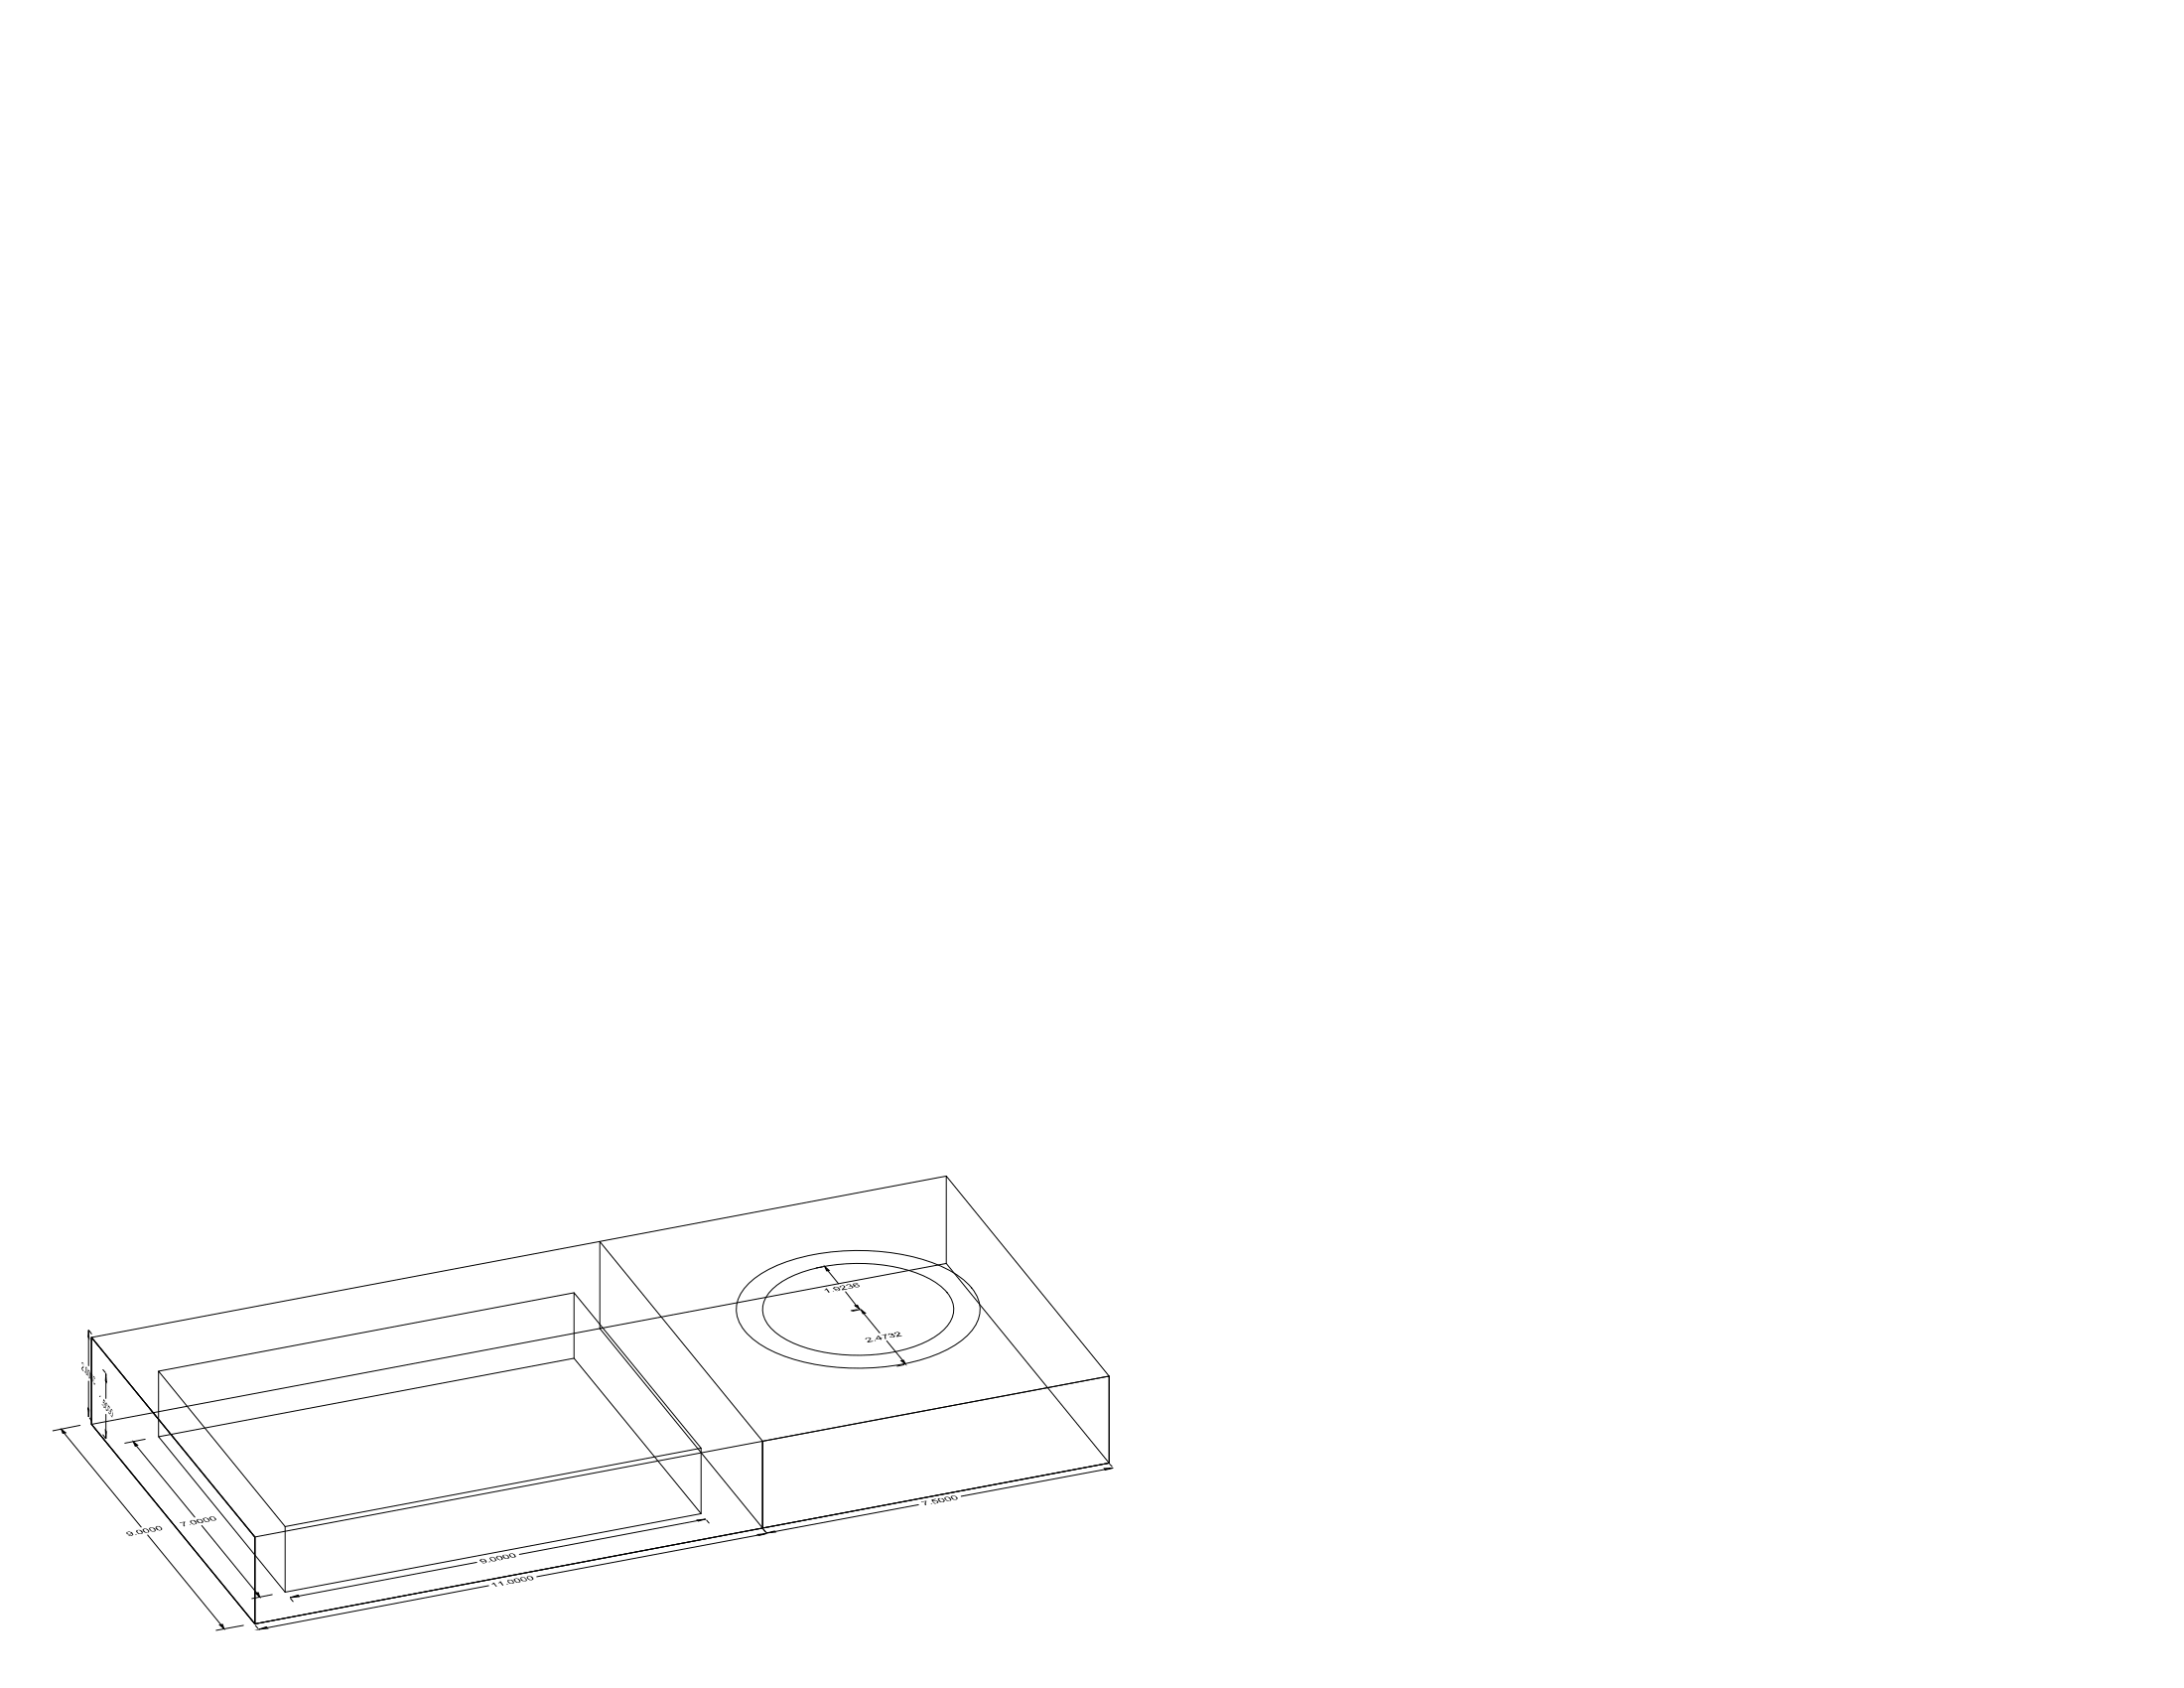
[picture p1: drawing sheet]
<svg xmlns="http://www.w3.org/2000/svg" width="559mm" height="432mm" viewBox="0 0 559 432" stroke-linecap="round" stroke-linejoin="round" font-family="sans-serif">
<!-- layer: 0 -->
<g fill="none" stroke="#000" stroke-width=".25">
<path d="M242.1 300.8l-218.7 41.3M146.9 330.7l-106.3 20.1M191.5 328.4a30.2 30.2 0 0 1 14.2-6.9 58.8 58.8 0 0 1 34.9 2.3 17.6 17.6 0 0 1 9.5 8.1 8.4 8.4 0 0 1-2.5 9.6 30.2 30.2 0 0 1-14.2 6.9 58.8 58.8 0 0 1-34.9-2.4 17.6 17.6 0 0 1-9.5-8 8.4 8.4 0 0 1 2.5-9.6zM197.6 329.8a25.6 25.6 0 0 1 13-5.8 44.4 44.4 0 0 1 27.2 3.1 11.2 11.2 0 0 1 6.1 6.8 7.3 7.3 0 0 1-3.4 7.2 33.5 33.5 0 0 1-18.4 5.5 39.7 39.7 0 0 1-22.1-4.6 9.2 9.2 0 0 1-4.9-7.1 7.2 7.2 0 0 1 2.5-5.1zM210.4 324.1l-1.6 .2M211.8 325l2.8 3.4M216.3 330.4l2.7 3.5M219.3 335l-1.6 .3M219.9 335l-1.8 .4M221 336l4.1 5M242.1 323.2v-22.4l41.7 51.2M22.7 342.3v7.1"/>
<path d="M22.7 353.3v7.1M22.9 340.5l.5 .7M23.4 342.1l41.8 51.1 129.9-24.5v22.2l-129.9 24.5-41.8-51.1zM23.4 342.1l41.8 51.1v22.2l-41.8-51.1zM146.9 347.5v-16.8l32.5 39.7M226.9 343l4 5M231.3 349.1l-1.8 .4M16.4 366.6l19.7 24M20.5 364.6l-7 1.4M22.9 362.7l.5 .8M23.4 364.3l130.1-24.5 41.6 51.1 88.7-16.6-41.7-51.1-88.6 16.6v-22.2l41.6 51.1 88.7-16.7v22.3l-218.6 41.1zM23.4 364.3v-22.2l41.8 51.1v22.2"/>
<path d="M26.3 367l.7 .9M34.9 369.8l14.9 18.3M37.1 368.2l-5.2 1M40.6 367.5l106.3-20 32.5 39.7-106.4 20.1zM40.6 367.5v-16.7l32.4 39.7M195.1 368.7l88.7-16.7v22.3l-88.7 16.6v-22.2v22.2l-129.9 24.5v-22.2v22.2l-41.8-51.1v-22.2l41.8 51.1M282.6 375.9l-36.7 6.9M283.9 374.5l.6 .6M37.8 392.7l18.8 23M51.6 390.3l14.1 17.2M73 390.5v16.8M122 399.7l-45.6 8.6"/>
<path d="M178.5 389l-45.6 8.6M179.4 387.2v-16.8l-106.4 20.1M180.8 388.9l.6 .7M194.1 392.7l-56.8 10.6M195.3 391.1l.6 .8M195.4 391.3l.6 .7M235 384.9l-36.7 6.9M62.3 415.8l-7 1.3M65.3 415.8l.7 .7M69.7 407.9l-5.3 1M74.4 408.9l.6 .8M125 405.6l-56.7 10.8"/>
</g>
<g fill="#000" stroke="#000" stroke-width=".25">
<path d="M211 324l1.1 1-.6 .1zM218.8 334l.6-.1 .5 1zM220.3 335l1.1 .9-.6 .1zM22.7 340.2l.1 2.2-.3-.4zM230.6 348.1l.6-.1 .5 1zM15.7 365.6l1.1 .9-.7 .1zM22.5 360.3l.3 .4-.1 1.7zM27 365.9l.2 .4-.1 1.7zM34.1 368.8l1.1 .9-.6 .2zM282.5 375.7l2.3-.2-2 .5zM178.4 388.9l2.1-.3-1.9 .5zM193.9 392.5l2.2-.2-1.9 .5z"/>
<path d="M196.1 392.2l2.1-.5 .2 .2zM56.2 415.7l.8-.2 .3 1.2zM65.3 407.5l.8-.1 .4 1.1zM66.2 416.8l1.9-.6 .4 .3zM74.2 408.7l2.1-.7 .2 .4z"/>
</g>
<g fill="#000">
<path d="M216.5 328.8l.2-.3h.9l.3 .3-.3 .1 .6 .1a.37 .37 0 0 1 0 .5 .37 .37 0 0 1-.5 .1l-.3 .1-.6-.3h.6a.35 .35 0 0 0 .4 .1 .35 .35 0 0 0 .2-.3l-.1-.2-.7 .2 .3-.5h-.7l-.1 .1 .1 .1zM227.1 341.4l.3-.3h.5a.39 .39 0 0 1 .4 0 .39 .39 0 0 1 .2 .4h-.1l.5 .2a.33 .33 0 0 1-.1 .4 .33 .33 0 0 1-.4 0h-.8l.3-.2 .1 .1a.39 .39 0 0 0 .5 0 .39 .39 0 0 0 .2-.4h-.8l.4-.2-.2-.2h-.6v.3zM228.8 341a1.08 1.08 0 0 1 1.5 .1l-.6 .6 1-.1 .1 .1-1.4 .3 .1-.5a.38 .38 0 0 0 .4-.4 .38 .38 0 0 0-.5-.4 .38 .38 0 0 0-.2 .5h-.3z"/>
<path d="M218.2 328.4l.6-.2 .7 .1-.4 .1a.33 .33 0 0 0-.5-.1 .33 .33 0 0 0 0 .5 .71 .71 0 0 1 .8-.3 .71 .71 0 0 1 .5 .7 1.16 1.16 0 0 1-1.7-.5zM218.8 328.8a.5 .5 0 0 0 .3 .4 .5 .5 0 0 0 .5-.2v-.1a.54 .54 0 0 0-.8-.1z"/>
<path d="M38.2 390.9a.99 .99 0 0 1 1-.2 .99 .99 0 0 1 .6 1 1.09 1.09 0 0 1-1.6-.8zM38.4 390.9l.1 .5 .4 .3a.39 .39 0 0 0 .5 0 .39 .39 0 0 0 .2-.4l-.4-.4z"/>
<path d="M39.8 390.6a1.09 1.09 0 0 1 1.7 .5 .87 .87 0 0 1-1.6-.1zM40.2 390.5a.35 .35 0 0 0-.1 .4 .35 .35 0 0 0 .3 .2 .38 .38 0 0 0 .6 .3 .38 .38 0 0 0 0-.6l-.3-.3z"/>
<path d="M51.9 388.5a1.08 1.08 0 0 1 1.8 .5 .88 .88 0 0 1-1.6-.1zM52.3 388.4a.72 .72 0 0 0 .3 .7 .72 .72 0 0 0 .8 0v-.2l-.5-.5z"/>
<path d="M53.5 388.2a1.03 1.03 0 0 1 1.1-.2 1.03 1.03 0 0 1 .7 .9 1.18 1.18 0 0 1-1.8-.5zM53.9 388.1l.1 .4a.56 .56 0 0 0 .5 .4 .56 .56 0 0 0 .5-.3l-.3-.5z"/>
<path d="M128.6 397.9l.4-.2a.97 .97 0 0 1 1.2 .6l.2 .1a.92 .92 0 0 1-1.4 .1l-.3-.1zM128.8 397.9a.91 .91 0 0 0 1.3 .6 .91 .91 0 0 0-1.3-.6z"/>
<path d="M130.2 397.6a1.08 1.08 0 0 1 1.8 .5 .95 .95 0 0 1-1.6-.2zM130.6 397.5a.66 .66 0 0 0 .3 .8 .66 .66 0 0 0 .9-.2l-.6-.6z"/>
<path d="M241.6 383.1a1.13 1.13 0 0 1 1.8 .7 1.13 1.13 0 0 1-1.8-.7zM242 383a.67 .67 0 0 0 .2 .8 .67 .67 0 0 0 .8 0l.1-.1-.5-.7z"/>
<path d="M243.3 382.9a1.04 1.04 0 0 1 1.7 .5 1.04 1.04 0 0 1-1.7-.5zM243.6 382.8l-.1 .2 .3 .1a.57 .57 0 0 0 .4 .4 .57 .57 0 0 0 .6-.2l-.4-.5z"/>
<path d="M133.2 403.6a1.09 1.09 0 0 1 1.6 .5 .65 .65 0 0 1-1 .4l-.5-.3zM133.4 403.6a.76 .76 0 0 0 1.1 .6v-.2l-.3-.4z"/>
<path d="M134.8 403.3a1.02 1.02 0 0 1 1.7 .4v.3a.96 .96 0 0 1-1 .2 .96 .96 0 0 1-.7-.7zM135.2 403.2a.61 .61 0 0 0 .2 .8 .61 .61 0 0 0 .8-.2l-.5-.6z"/>
</g>
<g font-size="3.1">
<text x="20.9" y="350.1" transform="rotate(51 20.9 350.1)">2.0000</text>
<text x="25.3" y="358.5" transform="rotate(51 25.3 358.5)">1.5000</text>
</g>
<g font-size="2.1">
<text x="211.3" y="330.8" transform="rotate(-10 211.3 330.8)">1.9236</text>
<text x="221.9" y="343.4" transform="rotate(-10 221.9 343.4)">2.4732</text>
<text x="236.3" y="385.2" transform="rotate(-11 236.3 385.2)">7.5000</text>
<text x="32.8" y="393.1" transform="rotate(-10 32.8 393.1)">9.0000</text>
<text x="46.5" y="390.5" transform="rotate(-11 46.5 390.5)">7.0000</text>
<text x="123.2" y="400" transform="rotate(-11 123.2 400)">9.0000</text>
<text x="126.2" y="406" transform="rotate(-11 126.2 406)">11.0000</text>
</g>
</svg>
